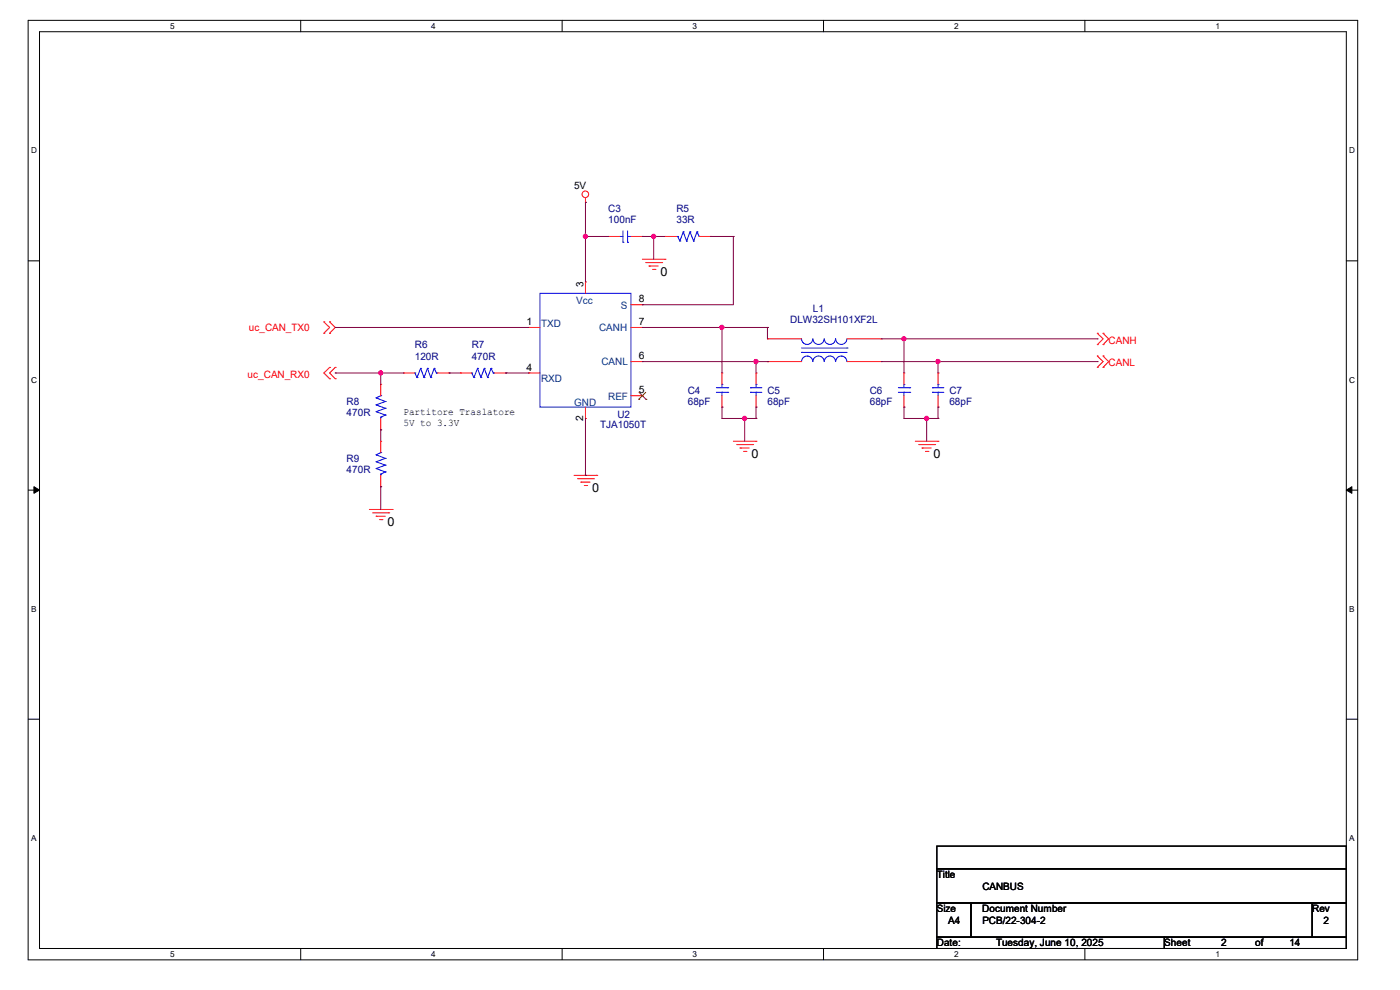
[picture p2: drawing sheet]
<svg xmlns="http://www.w3.org/2000/svg" width="297mm" height="210mm" viewBox="0 0 297 210" stroke-linecap="round" stroke-linejoin="round" font-family="sans-serif">
<path d="M6 4.3h282v199.3h-282zM8.4 6.7h277.2v194.5h-277.2z" fill="none" stroke="#000" stroke-width=".21"/>
<g fill="#fff">
<path d="M36.1 4.6h.9v1.9h-.9z"/>
<path d="M36.1 201.5h.9v1.9h-.9z"/>
</g>
<path d="M63.8 4.3v2.4M63.8 201.2v2.4" fill="none" stroke="#000" stroke-width=".21"/>
<g fill="#fff">
<path d="M91.5 4.6h.9v1.9h-.9z"/>
<path d="M91.5 201.5h.9v1.9h-.9z"/>
</g>
<path d="M119.3 4.3v2.4M119.3 201.2v2.4" fill="none" stroke="#000" stroke-width=".21"/>
<g fill="#fff">
<path d="M146.9 4.6h1v1.9h-1z"/>
<path d="M146.9 201.5h1v1.9h-1z"/>
</g>
<path d="M174.7 4.3v2.4M174.7 201.2v2.4" fill="none" stroke="#000" stroke-width=".21"/>
<g fill="#fff">
<path d="M202.4 4.6h.9v1.9h-.9z"/>
<path d="M202.4 201.5h.9v1.9h-.9z"/>
</g>
<path d="M230.2 4.3v2.4M230.2 201.2v2.4" fill="none" stroke="#000" stroke-width=".21"/>
<g fill="#fff">
<path d="M257.9 4.6h.9v1.9h-.9z"/>
<path d="M257.9 201.5h.9v1.9h-.9z"/>
<path d="M6.6 31h1.2v1.9h-1.2z"/>
<path d="M286.3 31h1.2v1.9h-1.2z"/>
<path d="M6.6 79.6h1.2v1.9h-1.2z"/>
<path d="M286.3 79.6h1.2v1.9h-1.2z"/>
</g>
<path d="M6 55.3h2.4M285.6 55.3h2.4" fill="none" stroke="#000" stroke-width=".21"/>
<g fill="#fff">
<path d="M6.6 128.3h1.1v1.9h-1.1z"/>
<path d="M286.3 128.3h1.1v1.9h-1.1z"/>
</g>
<path d="M6 104h2.4M285.6 104h2.4" fill="none" stroke="#000" stroke-width=".21"/>
<path d="M7.2 103.3l1.2 .7-1.2 .6zM285.6 104l1.2-.7v1.3z" fill="#000" stroke="#000" stroke-width=".21"/>
<g fill="#fff">
<path d="M6.6 176.9h1.1v1.9h-1.1z"/>
<path d="M286.3 176.9h1.1v1.9h-1.1z"/>
</g>
<path d="M6 152.6h2.4M285.6 152.6h2.4M198.8 179.5h86.8v4.8h-86.8zM198.8 184.3h86.8v7.3h-86.8zM198.8 191.6h7.2v7.2h-7.2zM198.8 198.8h48.2v2.4h-48.2zM206 191.6h72.4v7.2h-72.4zM247 198.8h38.6v2.4h-38.6zM278.4 191.6h7.2v7.2h-7.2z" fill="none" stroke="#000" stroke-width=".21"/>
<g fill="none" stroke="#f00" stroke-width=".21">
<path d="M124.2 42.9h.1M124.2 59.8h.1M124.2 42v.9M124.2 59.8v2.4M129 50.2h.1M129 50.2h2.4M133.9 50.2h2.4M136.3 50.2h.1M136.3 55h4.8M137 55.7h3.4M137.7 56.4h.1M137.7 56.4h2"/>
<path d="M138.4 57.1h.5M138.9 57.1h.1M140.4 55.7h.1M141.1 55h.1M141.1 50.2h.1M141.1 50.2h2.4M148.3 50.2h2.4M150.7 50.2h.1M68.7 70.7h.1M68.7 68.3h.1M68.7 68.3l1.2 1.2-1.2 1.2M69.9 68.3h.1"/>
<path d="M69.9 70.7h.1M69.9 77.9h.1M69.9 68.3l1.2 1.2-1.2 1.2M69.9 77.9l-1.2 1.2 1.2 1.2M71.1 77.9h.1M71.1 77.9l-1.2 1.2 1.2 1.2M85.6 79.1h.1M85.6 79.1h2.4M92.8 79.1h2.4M95.2 79.1h.1M97.7 79.1h.1M97.7 79.1h2.4"/>
<path d="M104.9 79.1h2.4M107.3 79.1h.1M112.1 69.5h.1M112.1 79.1h.1M112.1 69.5h2.5M112.1 79.1h2.5M133.9 76.7h2.4M133.9 69.5h2.4M133.9 64.6h2.4M136.3 64.6h.1M136.3 69.5h.1M136.3 76.7h.1"/>
<path d="M153.2 79.1h.1M153.2 79.1v2.4M160.4 79.1h.1M160.4 79.1v2.4M162.8 76.7h.1M162.8 71.9h.1M162.8 76.7h7.3M162.8 71.9h7.3M179.7 76.7h7.2M179.7 71.9h7.2M186.9 76.7h.1M186.9 71.9h.1"/>
<path d="M191.8 79.1h.1M191.8 79.1v2.4M199 79.1h.1M199 79.1v2.4M232.8 70.7h.1M232.8 73.1h.1M232.8 75.5h.1M232.8 77.9h.1M232.8 70.7l1.2 1.2-1.2 1.2M232.8 75.5l1.2 1.2-1.2 1.2M234 70.7h.1M234 73.1h.1"/>
<path d="M234 75.5h.1M234 77.9h.1M234 70.7l1.2 1.2-1.2 1.2M234 75.5l1.2 1.2-1.2 1.2M69.9 80.3h.1M71.1 80.3h.1M80.8 81.5h.1M80.8 91.2h.1M80.8 93.6h.1M80.8 81.5v2.4M80.8 88.8v2.4M80.8 93.6v2.4"/>
<path d="M124.2 88.8h.1M124.2 86.4v2.4M133.9 83.9h2.4M136.3 83.9h.1M153.2 86.4h.1M153.2 83.9v2.5M155.6 93.6h4.8M156.3 94.3h3.4M157 95h.1M157 95h2M157.7 95.8h.5M158.2 95.8h.1"/>
<path d="M159.7 94.3h.1M160.4 93.6h.1M160.4 86.4h.1M160.4 83.9v2.5M191.8 86.4h.1M191.8 83.9v2.5M194.2 93.6h4.8M194.9 94.3h3.4M195.6 95h.1M195.6 95h2M196.3 95.8h.5M196.8 95.8h.1"/>
<path d="M198.3 94.3h.1M199 93.6h.1M199 86.4h.1M199 83.9v2.5M78.4 108.1h4.8M79.1 108.8h3.4M79.8 109.5h.1M79.8 109.5h1.9M80.5 110.2h.5M80.8 103.3h.1M80.8 100.8v2.5M81 110.2h.1"/>
<path d="M82.5 108.8h.1M83.2 108.1h.1M121.8 100.8h4.8M122.5 101.6h3.4M123.2 102.3h.1M123.2 102.3h2M124 103h.5M124.5 103h.1M125.9 101.6h.1M126.6 100.8h.1"/>
<circle cx="124.2" cy="41.2" r=".7"/>
</g>
<g fill="none" stroke="#00f" stroke-width=".21">
<path d="M131.4 50.2h.1M131.4 50.2h.8M132.2 51.4h.1M132.2 49v2.4M133.1 51.4h.1M133.1 50.2h.1M133.1 49v2.4M133.1 50.2h.8M143.5 50.2h.3M143.8 50.2h.1M143.8 50.2l.4 .9M144.2 51.1h.1"/>
<path d="M144.9 49.2h.1M144.9 49.2l-.7 1.9M144.9 49.2l.8 1.9M145.7 51.1h.1M146.4 49.2h.1M146.4 49.2l-.7 1.9M146.4 49.2l.8 1.9M147.2 51.1h.1M147.9 49.2h.1M147.9 49.2l-.7 1.9M147.9 49.2l.4 1M148.3 50.2h.1"/>
<path d="M88 79.1h.1M88 79.1l.5 1M89.2 78.1h.1M89.2 78.1l.8 2M89.2 78.1l-.7 2M90.7 78.1h.1M90.7 78.1l.7 2M90.7 78.1l-.7 2M92.1 78.1h.1M92.1 78.1l.5 1M92.1 78.1l-.7 2M92.6 79.1h.1"/>
<path d="M92.6 79.1h.2M100.1 79.1h.1M100.1 79.1l.4 1M101.3 78.1h.1M101.3 78.1l.7 2M101.3 78.1l-.8 2M102.7 78.1h.1M102.7 78.1l.8 2M102.7 78.1l-.7 2M104.2 78.1h.1M104.2 78.1l.4 1M104.2 78.1l-.7 2"/>
<path d="M104.6 79.1h.1M104.6 79.1h.3M114.6 62.2h19.3v24.2h-19.3zM170.1 74.8h.1M170.1 76.7a1.19 1.19 0 0 1 1.1-1.2 1.19 1.19 0 0 1 1.2 1.2M170.1 73.8h9.6M170.1 74.8h9.6M172.4 71.9a1.19 1.19 0 0 1-1.2 1.2 1.19 1.19 0 0 1-1.1-1.2M172.5 76.7a1.19 1.19 0 0 1 1.2-1.2 1.19 1.19 0 0 1 1.1 1.2M174.8 71.9a1.19 1.19 0 0 1-1.1 1.2 1.19 1.19 0 0 1-1.2-1.2M174.9 76.7a1.19 1.19 0 0 1 1.2-1.2 1.19 1.19 0 0 1 1.1 1.2M177.2 71.9a1.19 1.19 0 0 1-1.1 1.2 1.19 1.19 0 0 1-1.2-1.2"/>
<path d="M177.3 76.7a1.19 1.19 0 0 1 1.2-1.2 1.19 1.19 0 0 1 1.2 1.2M179.7 71.9a1.19 1.19 0 0 1-1.2 1.2 1.19 1.19 0 0 1-1.2-1.2M179.7 73.8h.1M79.8 87.3h.1M79.8 85.9h.1M79.8 84.4h.1M79.8 99.4h.1M79.8 98h.1M79.8 96.5h.1M79.8 87.3l1.9 .8M79.8 85.9l1.9 .7M79.8 84.4l1.9 .8"/>
<path d="M79.8 99.4l1.9 .7M79.8 98l1.9 .7M79.8 96.5l1.9 .7M80.8 83.9h.1M80.8 88.5h.1M80.8 96h.1M80.8 83.9l-1 .5M80.8 88.5v.3M80.8 96l-1 .5M81.7 88.1h.1M81.7 86.6h.1M81.7 85.2h.1"/>
<path d="M81.7 98.7h.1M81.7 97.2h.1M81.7 88.1l-.9 .4M81.7 86.6l-1.9 .7M81.7 85.2l-1.9 .7M81.7 98.7l-1.9 .7M81.7 97.2l-1.9 .8M88.5 80.1h.1M90 80.1h.1M91.4 80.1h.1M100.5 80.1h.1M102 80.1h.1"/>
<path d="M103.5 80.1h.1M152 83.2h2.4M152 82.3h2.4M153.2 81.5h.1M153.2 83.2h.1M153.2 81.5v.8M153.2 83.2v.7M154.4 83.2h.1M154.4 82.3h.1M159.2 83.2h.1M159.2 82.3h.1M159.2 83.2h2.4"/>
<path d="M159.2 82.3h2.4M160.4 81.5h.1M160.4 83.2h.1M160.4 81.5v.8M160.4 83.2v.7M190.6 83.2h2.4M190.6 82.3h2.4M191.8 81.5h.1M191.8 83.2h.1M191.8 81.5v.8M191.8 83.2v.7M193 83.2h.1"/>
<path d="M193 82.3h.1M197.8 83.2h.1M197.8 82.3h.1M197.8 83.2h2.4M197.8 82.3h2.4M199 81.5h.1M199 83.2h.1M199 81.5v.8M199 83.2v.7M80.8 100.6h.1M80.8 100.6v.2M81.7 100.1h.1"/>
<path d="M81.7 100.1l-.9 .5"/>
</g>
<path d="M135.5 84.7h.1M135.6 83.2l1.4 1.5M137 83.2l-1.5 1.5M137 84.7h.1" fill="none" stroke="#804000" stroke-width=".21"/>
<g fill="none" stroke="#800040" stroke-width=".21">
<path d="M124.2 42.9h.1M124.2 50.2h.1M124.2 42.9v16.9M124.2 50.2h4.8M136.3 50.2h.1M136.3 50.2h4.8M138.7 50.2h.1M138.7 50.2v4.8M150.7 50.2h.1M150.7 50.2h4.9M155.6 50.2h.1M155.6 50.2v14.4h-19.3"/>
<path d="M71.1 69.5h.1M71.1 79.1h.1M71.1 69.5h41M71.1 79.1h14.5M80.8 79.1h.1M80.8 79.1v2.4M95.2 79.1h.1M95.2 79.1h2.5M107.3 79.1h.1M107.3 79.1h4.8M136.3 64.6h.1M136.3 69.5h26.5"/>
<path d="M136.3 76.7h26.5M153.2 69.5h.1M153.2 69.5v9.6M160.4 76.7h.1M160.4 76.7v2.4M162.8 69.5h.1M162.8 76.7h.1M162.8 69.5v2.4M186.9 71.9h45.9M186.9 76.7h45.9M191.8 71.9h.1M191.8 71.9v7.2"/>
<path d="M199 76.7h.1M199 76.7v2.4M232.8 71.9h.1M232.8 76.7h.1M80.8 91.2h.1M80.8 91.2v2.4M124.2 88.8v12M153.2 86.4h.1M153.2 86.4v2.4h7.2M158 88.8h.1M158 88.8v4.8M160.4 86.4h.1"/>
<path d="M160.4 88.8h.1M160.4 86.4v2.4M191.8 86.4h.1M191.8 86.4v2.4h7.2M196.6 88.8h.1M196.6 88.8v4.8M199 86.4h.1M199 88.8h.1M199 86.4v2.4M80.8 103.3h.1M80.8 103.3v4.8M124.2 100.8h.1"/>
</g>
<g fill="#f0f" stroke="#f0f" stroke-width=".21">
<circle cx="124.2" cy="50.1" r=".44"/>
<circle cx="138.7" cy="50.1" r=".44"/>
<circle cx="153.1" cy="69.4" r=".44"/>
<circle cx="160.4" cy="76.7" r=".44"/>
<circle cx="80.8" cy="79.1" r=".44"/>
<circle cx="191.7" cy="71.9" r=".44"/>
<circle cx="199" cy="76.7" r=".44"/>
<circle cx="196.6" cy="88.8" r=".44"/>
<circle cx="158" cy="88.8" r=".44"/>
</g>
<g font-size="2.6">
<text x="140.1" y="58.6">0</text>
<text x="159.4" y="97.2">0</text>
<text x="198" y="97.2">0</text>
<text x="125.6" y="104.4">0</text>
<text x="82.2" y="111.7">0</text>
</g>
<g font-size="2.2">
<text x="121.8" y="40.1">5V</text>
<text x="123.8" y="60.8" transform="rotate(-90 123.8 60.8)">3</text>
<text x="135.5" y="64.1">8</text>
<text x="111.7" y="69">1</text>
<text x="135.5" y="69">7</text>
<text x="135.5" y="76.2">6</text>
<text x="111.7" y="78.6">4</text>
<text x="135.5" y="83.4">5</text>
<text x="85.6" y="88.1">Partitore Traslatore</text>
<text x="123.7" y="89.3" transform="rotate(-90 123.7 89.3)">2</text>
<text x="85.6" y="90.3">5V to 3.3V</text>
<text x="198.8" y="186.3">Title</text>
<text x="208.4" y="188.7">CANBUS</text>
<text x="198.8" y="193.5">Size</text>
<text x="201.2" y="196">A4</text>
<text x="208.4" y="193.5">Document Number</text>
<text x="208.4" y="196">PCB/22-304-2</text>
<text x="278.4" y="193.5">Rev</text>
<text x="280.8" y="196">2</text>
<text x="198.8" y="200.8">Date:</text>
<text x="211.3" y="200.8">Tuesday, June 10, 2025</text>
<text x="247" y="200.8">Sheet</text>
<text x="259.1" y="200.8">2</text>
<text x="266.3" y="200.8">of</text>
<text x="273.6" y="200.8">14</text>
</g>
<g font-size="2.2" fill="#000080">
<text x="129" y="44.9">C3</text>
<text x="129" y="47.3">100nF</text>
<text x="143.5" y="44.9">R5</text>
<text x="143.5" y="47.3">33R</text>
<text x="167.6" y="68.6">DLW32SH101XF2L</text>
<text x="172.5" y="66.2">L1</text>
<text x="88" y="73.9">R6</text>
<text x="88" y="76.3">120R</text>
<text x="100.1" y="73.9">R7</text>
<text x="100.1" y="76.3">470R</text>
<text x="145.9" y="83.5">C4</text>
<text x="162.8" y="83.5">C5</text>
<text x="184.5" y="83.5">C6</text>
<text x="201.4" y="83.5">C7</text>
<text x="73.5" y="85.9">R8</text>
<text x="73.5" y="88.3">470R</text>
<text x="131" y="88.6">U2</text>
<text x="145.9" y="85.9">68pF</text>
<text x="162.8" y="85.9">68pF</text>
<text x="184.5" y="85.9">68pF</text>
<text x="201.4" y="85.9">68pF</text>
<text x="127.3" y="90.8">TJA1050T</text>
<text x="73.5" y="98">R9</text>
<text x="73.5" y="100.4">470R</text>
</g>
<g font-size="2.2" fill="#004080">
<text x="122.3" y="64.5">Vcc</text>
<text x="131.7" y="65.4">S</text>
<text x="114.8" y="69.3">TXD</text>
<text x="127.1" y="70.3">CANH</text>
<text x="127.6" y="77.5">CANL</text>
<text x="114.8" y="81.1">RXD</text>
<text x="121.8" y="86.2">GND</text>
<text x="129" y="84.7">REF</text>
</g>
<g font-size="2.2" fill="#f00">
<text x="52.8" y="70.3">uc_CAN_TX0</text>
<text x="235.2" y="72.9">CANH</text>
<text x="235.2" y="77.7">CANL</text>
<text x="52.5" y="80.1">uc_CAN_RX0</text>
</g>
<g font-size="1.7">
<text x="36.1" y="6.1">5</text>
<text x="91.5" y="6.1">4</text>
<text x="146.9" y="6.1">3</text>
<text x="202.4" y="6.1">2</text>
<text x="257.9" y="6.1">1</text>
<text x="6.6" y="32.6">D</text>
<text x="286.3" y="32.6">D</text>
<text x="6.6" y="81.2">C</text>
<text x="286.3" y="81.2">C</text>
<text x="6.6" y="129.8">B</text>
<text x="286.3" y="129.8">B</text>
<text x="6.6" y="178.4">A</text>
<text x="286.3" y="178.4">A</text>
<text x="36.1" y="203">5</text>
<text x="91.5" y="203">4</text>
<text x="146.9" y="203">3</text>
<text x="202.4" y="203">2</text>
<text x="257.9" y="203">1</text>
</g>
</svg>
